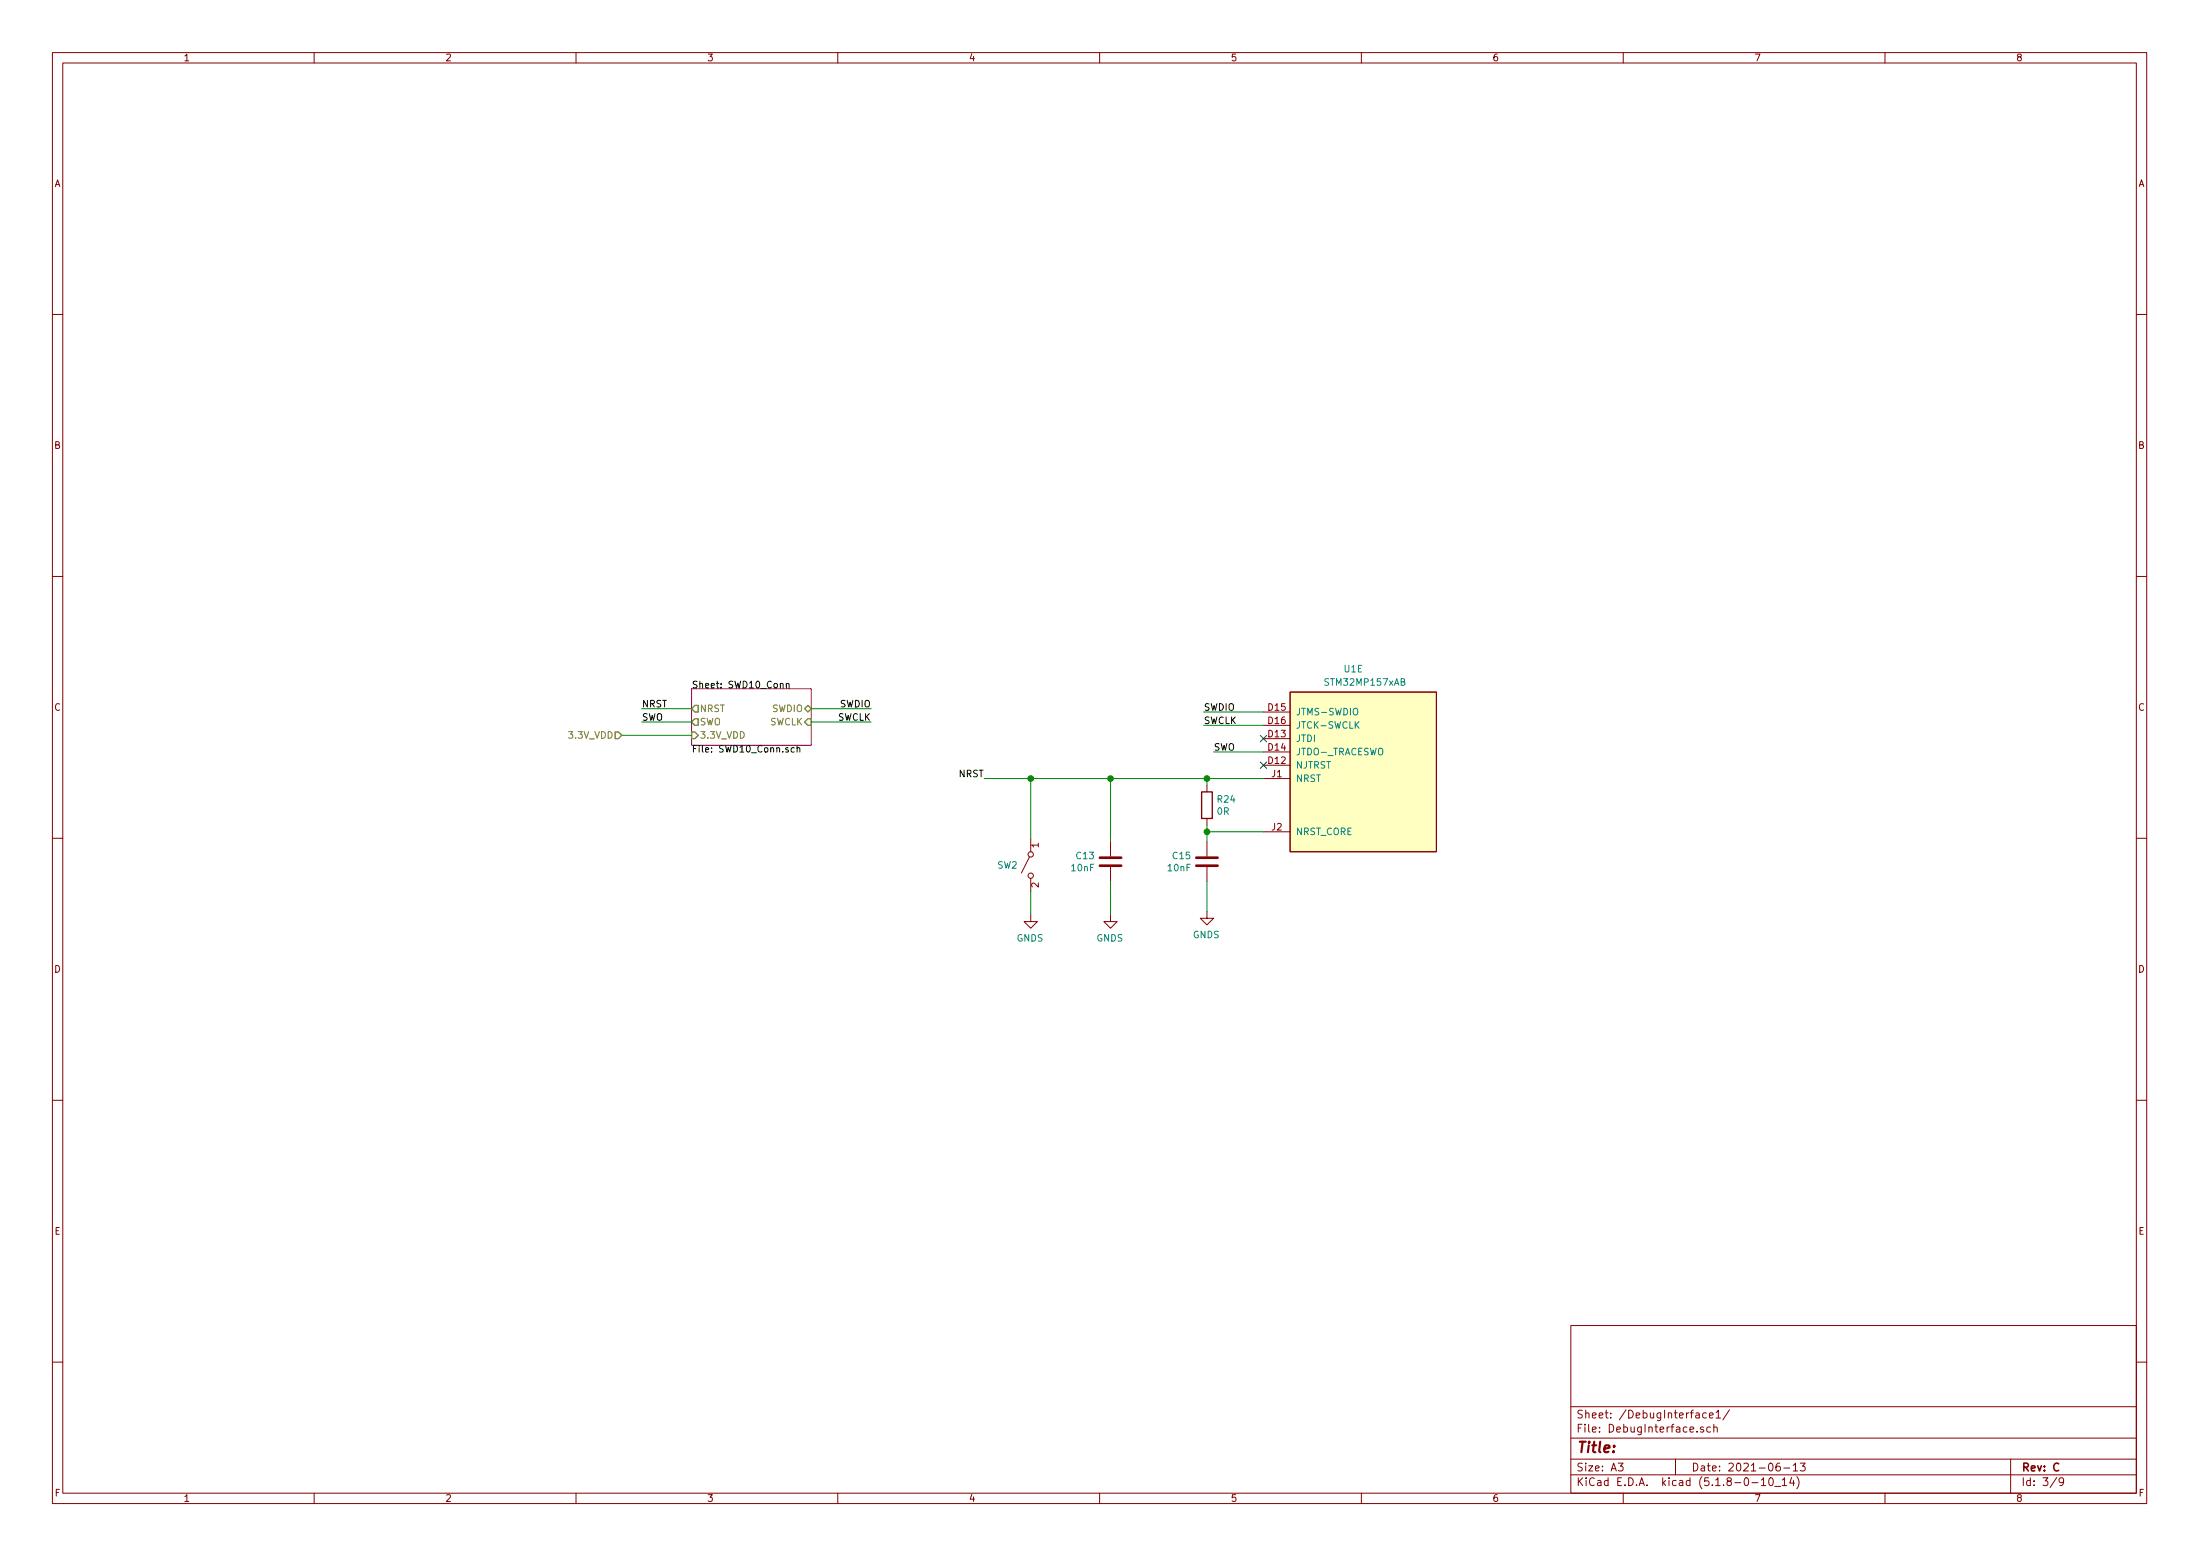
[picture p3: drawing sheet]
EESchema Schematic File Version 4
EELAYER 30 0
EELAYER END
$Descr A3 16535 11693
encoding utf-8
Sheet 3 9
Title ""
Date "2021-06-13"
Rev "C"
Comp ""
Comment1 ""
Comment2 ""
Comment3 ""
Comment4 ""
$EndDescr
$Sheet
S 5200 5175 900  425 
U 606FAC2E
F0 "SWD10_Conn" 50
F1 "SWD10_Conn.sch" 50
F2 "SWCLK" I R 6100 5425 50 
F3 "3.3V_VDD" I L 5200 5525 50 
F4 "SWDIO" B R 6100 5325 50 
F5 "NRST" O L 5200 5325 50 
F6 "SWO" O L 5200 5425 50 
$EndSheet
Wire Wire Line
	6100 5325 6550 5325
Wire Wire Line
	6550 5425 6100 5425
Wire Wire Line
	5200 5425 4825 5425
Wire Wire Line
	5200 5325 4825 5325
Text Label 6550 5325 2    50   ~ 0
SWDIO
Text Label 6550 5425 2    50   ~ 0
SWCLK
Text Label 4825 5425 0    50   ~ 0
SWO
Text Label 4825 5325 0    50   ~ 0
NRST
Wire Wire Line
	9075 6625 9075 6850
$Comp
L power:GNDS #PWR?
U 1 1
P 9075 6850
AR Path="/606FAC3E" Ref="#PWR?"  Part="1" 
AR Path="/6044C48A/606FAC3E" Ref="#PWR?"  Part="1" 
AR Path="/606F7DFA/606FAC3E" Ref="#PWR017"  Part="1" 
F 0 "#PWR017" H 9075 6600 50  0001 C CNN
F 1 "GNDS" H 9080 6677 50  0000 C CNN
F 2 "" H 9075 6850 50  0001 C CNN
F 3 "" H 9075 6850 50  0001 C CNN
	1    9075 6850
	-1   0    0    -1  
$EndComp
$Comp
L Switch:SW_SPST SW?
U 1 1
P 7750 6500
AR Path="/606FAC5E" Ref="SW?"  Part="1" 
AR Path="/6044C48A/606FAC5E" Ref="SW?"  Part="1" 
AR Path="/606F7DFA/606FAC5E" Ref="SW2"  Part="1" 
F 0 "SW2" V 7750 6675 50  0000 C CNN
F 1 "SW_SPST" V 7950 6750 50  0001 C CNN
F 2 "Button_Switch_SMD:Panasonic_EVQPUK_EVQPUB" H 7750 6500 50  0001 C CNN
F 3 "https://industrial.panasonic.com/cdbs/www-data/pdf/ATK0000/ATK0000C382.pdf" H 7750 6500 50  0001 C CNN
F 4 "~" H 7750 6500 50  0001 C CNN "Mfr"
F 5 "~" H 7750 6500 50  0001 C CNN "PartNo"
F 6 "~" H 7750 6500 50  0001 C CNN "LCSC"
F 7 "~" H 7750 6500 50  0001 C CNN "Comment"
F 8 "~" H 7750 6500 50  0001 C CNN "Mouser"
	1    7750 6500
	0    -1   1    0   
$EndComp
Wire Wire Line
	7750 6700 7750 6875
$Comp
L power:GNDS #PWR?
U 1 1
P 7750 6875
AR Path="/606FAC67" Ref="#PWR?"  Part="1" 
AR Path="/6044C48A/606FAC67" Ref="#PWR?"  Part="1" 
AR Path="/606F7DFA/606FAC67" Ref="#PWR015"  Part="1" 
F 0 "#PWR015" H 7750 6625 50  0001 C CNN
F 1 "GNDS" H 7755 6702 50  0000 C CNN
F 2 "" H 7750 6875 50  0001 C CNN
F 3 "" H 7750 6875 50  0001 C CNN
	1    7750 6875
	-1   0    0    -1  
$EndComp
Wire Wire Line
	8350 5850 8350 6325
$Comp
L Device:C C?
U 1 1
P 8350 6475
AR Path="/606FAC70" Ref="C?"  Part="1" 
AR Path="/6044C48A/606FAC70" Ref="C?"  Part="1" 
AR Path="/606F7DFA/606FAC70" Ref="C13"  Part="1" 
F 0 "C13" H 8465 6521 50  0000 L CNN
F 1 "10nF" H 8465 6430 50  0000 L CNN
F 2 "Capacitor_SMD:C_0402_1005Metric_Pad0.74x0.62mm_HandSolder" H 8388 6325 50  0001 C CNN
F 3 "~" H 8350 6475 50  0001 C CNN
F 4 "~" H 8350 6475 50  0001 C CNN "Mfr"
F 5 "~" H 8350 6475 50  0001 C CNN "PartNo"
F 6 "C15195" H 8350 6475 50  0001 C CNN "LCSC"
F 7 "~" H 8350 6475 50  0001 C CNN "Comment"
F 8 "~" H 8350 6475 50  0001 C CNN "Mouser"
	1    8350 6475
	-1   0    0    -1  
$EndComp
Wire Wire Line
	8350 6625 8350 6875
$Comp
L power:GNDS #PWR?
U 1 1
P 8350 6875
AR Path="/606FAC77" Ref="#PWR?"  Part="1" 
AR Path="/6044C48A/606FAC77" Ref="#PWR?"  Part="1" 
AR Path="/606F7DFA/606FAC77" Ref="#PWR016"  Part="1" 
F 0 "#PWR016" H 8350 6625 50  0001 C CNN
F 1 "GNDS" H 8355 6702 50  0000 C CNN
F 2 "" H 8350 6875 50  0001 C CNN
F 3 "" H 8350 6875 50  0001 C CNN
	1    8350 6875
	-1   0    0    -1  
$EndComp
Connection ~ 8350 5850
Wire Wire Line
	7750 6300 7750 5850
Wire Wire Line
	7750 5850 8350 5850
$Comp
L Device:C C?
U 1 1
P 9075 6475
AR Path="/607BDA43" Ref="C?"  Part="1" 
AR Path="/6044C48A/607BDA43" Ref="C?"  Part="1" 
AR Path="/606F7DFA/607BDA43" Ref="C15"  Part="1" 
F 0 "C15" H 9190 6521 50  0000 L CNN
F 1 "10nF" H 9190 6430 50  0000 L CNN
F 2 "Capacitor_SMD:C_0402_1005Metric_Pad0.74x0.62mm_HandSolder" H 9113 6325 50  0001 C CNN
F 3 "~" H 9075 6475 50  0001 C CNN
F 4 "~" H 9075 6475 50  0001 C CNN "Mfr"
F 5 "~" H 9075 6475 50  0001 C CNN "PartNo"
F 6 "C15195" H 9075 6475 50  0001 C CNN "LCSC"
F 7 "~" H 9075 6475 50  0001 C CNN "Comment"
F 8 "~" H 9075 6475 50  0001 C CNN "Mouser"
	1    9075 6475
	-1   0    0    -1  
$EndComp
Wire Wire Line
	9500 6250 9075 6250
Wire Wire Line
	9075 6250 9075 6325
Wire Wire Line
	9500 5350 9050 5350
Wire Wire Line
	9050 5450 9500 5450
Text Label 9050 5350 0    50   ~ 0
SWDIO
Text Label 9050 5450 0    50   ~ 0
SWCLK
NoConn ~ 9500 5550
Wire Wire Line
	9500 5650 9125 5650
Text Label 9125 5650 0    50   ~ 0
SWO
NoConn ~ 9500 5750
Text Label 7400 5850 2    50   ~ 0
NRST
Wire Wire Line
	7400 5850 7750 5850
Connection ~ 7750 5850
Text HLabel 4675 5525 0    50   Input ~ 0
3.3V_VDD
Wire Wire Line
	4675 5525 5200 5525
$Comp
L STM32MP15x:STM32MP157xAB U1
U 5 1
P 10250 5650
F 0 "U1" H 10100 6275 50  0000 L CNN
F 1 "STM32MP157xAB" H 9950 6175 50  0000 L CNN
F 2 "STM32MP151_LFBGA:BGA-354_19x19_16.0x16.0mm" H 10100 7550 50  0001 C CNN
F 3 "https://www.st.com/resource/en/datasheet/stm32mp151c.pdf" H 10900 5800 50  0001 C CNN
F 4 "~" H 10250 5650 50  0001 C CNN "Mfr"
F 5 "~" H 10250 5650 50  0001 C CNN "PartNo"
F 6 "~" H 10250 5650 50  0001 C CNN "LCSC"
F 7 "~" H 10250 5650 50  0001 C CNN "Comment"
F 8 "~" H 10250 5650 50  0001 C CNN "Mouser"
	5    10250 5650
	1    0    0    -1  
$EndComp
$Comp
L Device:R R24
U 1 1
P 9075 6050
F 0 "R24" H 9145 6096 50  0000 L CNN
F 1 "0R" H 9145 6005 50  0000 L CNN
F 2 "Resistor_SMD:R_0402_1005Metric_Pad0.72x0.64mm_HandSolder" V 9005 6050 50  0001 C CNN
F 3 "~" H 9075 6050 50  0001 C CNN
F 4 "~" H 9075 6050 50  0001 C CNN "Comment"
F 5 "~" H 9075 6050 50  0001 C CNN "Mouser"
F 6 "C25087" H 9075 6050 50  0001 C CNN "LCSC"
	1    9075 6050
	1    0    0    -1  
$EndComp
Wire Wire Line
	8350 5850 9075 5850
Wire Wire Line
	9075 6200 9075 6250
Connection ~ 9075 6250
Wire Wire Line
	9075 5900 9075 5850
Connection ~ 9075 5850
Wire Wire Line
	9075 5850 9500 5850
$EndSCHEMATC
